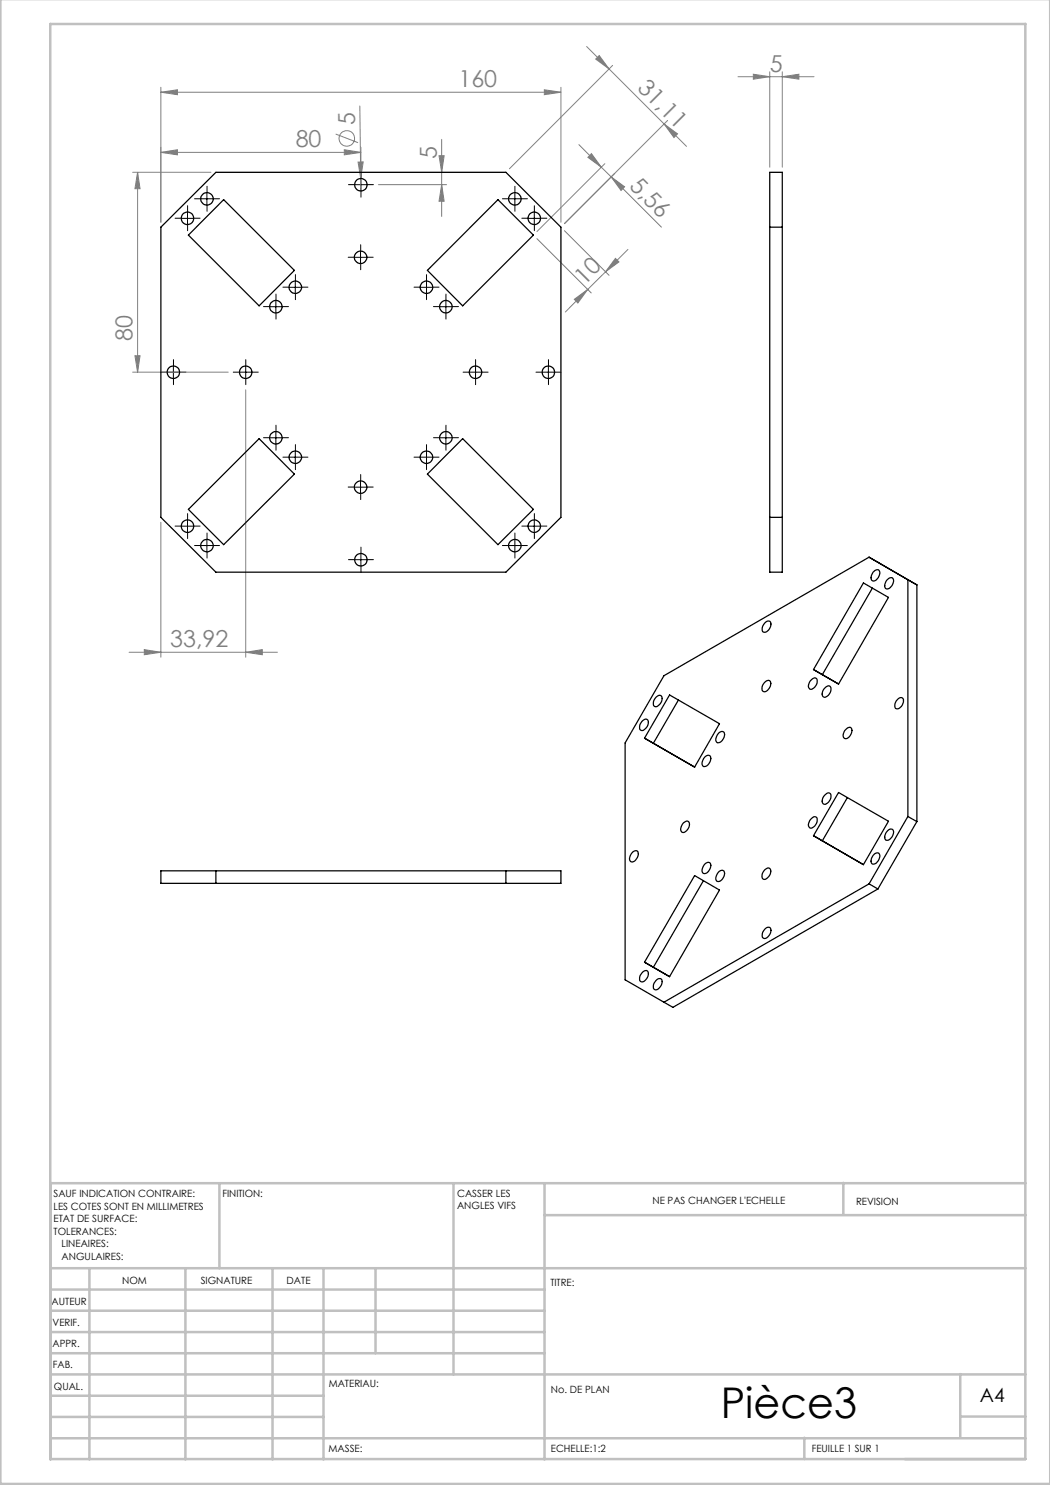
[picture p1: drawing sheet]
<svg xmlns="http://www.w3.org/2000/svg" width="210mm" height="297mm" viewBox="0 0 210 297" stroke-linecap="round" stroke-linejoin="round" font-family="sans-serif">
<g fill="none" stroke="#808080" stroke-width=".2">
<path d="M32.2 18.4l3.3-.4v.9zM32.2 17.5v26.9M32.2 18.4h80M108.9 18l3.3 .4-3.3 .5zM112.2 17.5v26.9M117.3 9.3l15.5 15.5M119.1 11.8l.7-.7 2 2.7zM122.5 13.1l-20.6 20.7M147.6 15.3h15.2M150.7 14.8l3.3 .5-3.3 .5zM154 14.4v19M156.5 15.3l3.3-.5v1z"/>
<path d="M156.5 14.4v19M26.5 34.5h15.7M27.5 34.5l.5 3.2h-1zM27.5 34.5v39.9M32.2 30.5l3.3-.6v1.1zM32.2 30.5h40M67.1 26.8l4.5 1.7M68.9 29.9l3.3 .6-3.3 .5zM71.6 32.4h1l-.5 3.3zM72 21.2l.1 14.5M72.1 35.7l.1 2.5M72.2 29.5v3.9"/>
<path d="M75.7 36.9h13.6M87.8 31.1h1l-.5 3.4zM88.3 36.9l.5 3.3h-1zM88.3 27.9v15.4M115.8 28.9l4.5 4.5M118.3 30.7l2 2.7-2.7-1.9zM120.3 33.4l1.9 2M121 32.7l-13.6 13.6M122.2 35.4l10.1 10M122.2 35.4l2.7 2-.7 .7zM132.8 24.8l2.7 2-.7 .7zM132.8 24.8l4.5 4.5"/>
<path d="M133.5 24.1l-20.6 20.6M107.4 47.7l10.9 10.9M112.9 46.1l8.9 9M114.9 59.9l2.6-2-1.9 2.7zM117.5 57.9l-4.4 4.5M121.1 54.4l-3.6 3.5M123.1 51.7l.7 .7-2.7 2zM125.6 49.9l-4.5 4.5M26.5 74.4h19.1M27 71.2h1l-.5 3.2zM49.1 78v53.4M32.2 104.5v26.9"/>
<path d="M25.8 130.5h29.7M28.9 129.9l3.3 .6-3.3 .4zM49.1 130.5l3.4-.6v1z"/>
<circle cx="69.4" cy="27.7" r="1.55"/>
</g>
<g fill="none" stroke="#000" stroke-width=".2" stroke-dasharray="30.5 1.3 1.3 1.3">
<path d="M40.2 39.8h-1.3M41.4 38.5v-1.2M42.7 39.8h1.2M70.9 36.9h-1.2M72.2 35.7v-1.3M72.2 38.2v1.2M73.4 36.9h1.3M101.7 39.8h-1.2M103 38.5v-1.2M104.2 39.8h1.3M36.3 43.6h-1.3M37.5 42.4v-1.3"/>
<path d="M37.5 44.9v1.2M38.8 43.6h1.2M41.4 41v1.3M57.8 57.4h-1.2M59.1 56.2v-1.3M59.1 58.7v1.2M60.3 57.4h1.3M70.9 51.5h-1.3M72.1 50.2v-1.2M72.1 52.7v1.2M73.4 51.5h1.2M84.1 57.4h-1.3"/>
<path d="M85.3 56.2v-1.3M85.3 58.7v1.2M86.6 57.4h1.2M103 41v1.3M105.6 43.6h-1.2M106.9 42.4v-1.3M106.9 44.9v1.2M108.1 43.6h1.3M33.4 74.4h-1.2M34.7 73.2v-1.3M34.7 75.7v1.2M35.9 74.4h1.3"/>
<path d="M47.9 74.4h-1.2M49.2 73.2v-1.3M49.2 75.7v1.2M50.4 74.4h1.3M53.9 61.3h-1.2M55.2 60.1v-1.3M55.2 62.6v1.2M56.4 61.3h1.3M87.9 61.3h-1.2M89.2 60.1v-1.3M89.2 62.6v1.2M90.4 61.3h1.3"/>
<path d="M93.9 74.4h-1.3M95.1 73.2v-1.3M95.1 75.7v1.2M96.4 74.4h1.2M108.4 74.4h-1.2M109.7 73.2v-1.3M109.7 75.7v1.2M110.9 74.4h1.3M53.9 87.5h-1.2M55.2 86.3v-1.3M55.2 88.8v1.2M56.4 87.5h1.3"/>
<path d="M57.8 91.4h-1.2M59.1 90.2v-1.3M59.1 92.7v1.2M60.3 91.4h1.3M70.9 97.4h-1.3M72.1 96.2v-1.3M72.1 98.7v1.2M73.4 97.4h1.2M84.1 91.4h-1.3M85.3 90.2v-1.3M85.3 92.7v1.2M86.6 91.4h1.2"/>
<path d="M87.9 87.5h-1.2M89.2 86.3v-1.3M89.2 88.8v1.2M90.4 87.5h1.3M36.3 105.2h-1.3M37.5 104v-1.3M37.5 106.5v1.2M38.8 105.2h1.2M40.2 109.1h-1.3M41.4 107.9v-1.3M41.4 110.4v1.2M42.7 109.1h1.2"/>
<path d="M70.9 111.9h-1.2M72.2 110.7v-1.3M72.2 113.2v1.2M73.4 111.9h1.3M101.7 109.1h-1.2M103 107.9v-1.3M103 110.4v1.2M104.2 109.1h1.3M105.6 105.2h-1.2M106.9 104v-1.3M106.9 106.5v1.2M108.1 105.2h1.3"/>
</g>
<g fill="none" stroke="#000" stroke-width=".2">
<path d="M40.1 39.8h2.6M41.4 38.5v2.5M70.9 36.9h2.5M72.2 35.7v2.5M101.7 39.8h2.5M103 38.5v2.5M36.3 43.7h2.4M37.5 42.4v2.5M57.8 57.5h2.5M59.1 56.2v2.5M70.9 51.5h2.5M72.1 50.2v2.5"/>
<path d="M84 57.5h2.5M85.3 56.2v2.5M105.6 43.7h2.5M106.9 42.4v2.5M33.4 74.4h2.5M34.7 73.2v2.5M47.9 74.4h2.5M49.1 73.2v2.5M53.9 61.3h2.5M55.2 60.1v2.5M87.9 61.3h2.5M89.2 60.1v2.5"/>
<path d="M93.8 74.4h2.5M95.1 73.2v2.5M108.4 74.4h2.5M109.7 73.2v2.5M53.9 87.6h2.5M55.2 86.3v2.5M57.8 91.4h2.5M59.1 90.2v2.5M70.9 97.4h2.5M72.1 96.2v2.5M84 91.4h2.5M85.3 90.2v2.5"/>
<path d="M87.9 87.6h2.5M89.2 86.3v2.5M36.3 105.2h2.4M37.5 104v2.5M40.1 109.1h2.6M41.4 107.9v2.5M70.9 111.9h2.5M72.2 110.7v2.5M101.7 109.1h2.5M103 107.9v2.5M105.6 105.2h2.5M106.9 104v2.5"/>
</g>
<g fill="none" stroke="#c0c0c0" stroke-width=".5">
<path d="M.1 -.1v296.9h209.9v-296.9M10.1 4.8h195v287h-195zM43.9 236.6v17M90.7 236.6v38.3M108.9 236.6v55.3M168.7 236.6v6.3M205.1 236.6h-195v55.3M10.1 253.6h195M10.1 257.9h98.8M17.9 253.6v38.3M37.1 253.6v38.3M54.5 253.6v38.3"/>
<path d="M64.7 253.6v38.3M75.1 253.6v17M108.9 243h96.2M10.1 270.6h98.8M10.1 266.4h98.8M10.1 262.1h98.8M10.1 279.1h54.6M10.1 274.9h195M192.1 274.8v12.7M10.1 287.7h195M10.1 283.4h54.6M160.9 287.5v4.3"/>
<path d="M192.1 283.3h13"/>
</g>
<g fill="#808080">
<path d="M71.6 32.4h1l-.5 3.3z"/>
<path d="M132.8 24.8l2.7 2-.7 .7zM119.1 11.8l.7-.7 2 2.7z"/>
<path d="M32.2 18.4l3.3-.4v.9zM108.9 18l3.3 .4-3.3 .5z"/>
<path d="M32.2 30.5l3.3-.6v1.1zM68.9 29.9l3.3 .6-3.3 .5z"/>
<path d="M150.7 14.8l3.3 .5-3.3 .5zM156.5 15.3l3.3-.5v1z"/>
<path d="M49.1 130.5l3.4-.6v1zM28.9 129.9l3.3 .6-3.3 .4z"/>
<path d="M123.1 51.7l.7 .7-2.7 2zM114.9 59.9l2.6-2-1.9 2.7z"/>
<path d="M88.3 36.9l.5 3.3h-1zM87.8 31.1h1l-.5 3.4z"/>
<path d="M27.5 34.5l.5 3.2h-1zM27 71.2h1l-.5 3.2z"/>
<path d="M118.3 30.7l2 2.7-2.7-1.9zM122.2 35.4l2.7 2-.7 .7z"/>
</g>
<g fill="none" stroke="#000" stroke-width=".25">
<path d="M44.7 39.9l14.2 14.2-7.1 7.1-14.1-14.2zM99.6 39.9l7.1 7.1-14.2 14.2-7-7.1zM154 34.5h2.5v79.9h-2.5zM32.2 45.4l11-10.9h58l11 10.9v58.1l-11 10.9h-58l-11-10.9zM154 45.4h2.5M51.8 87.7l7.1 7.1-14.2 14.1-7-7zM92.5 87.7l14.2 14.2-7.1 7-14.1-14.1zM154 103.5h2.5M172.7 116.6l5 2.9-10 17.3-5-2.9zM173.8 111.4l-41 23.7-7.8 13.5v47.4l7.8 4.4M173.8 111.4l7.8 4.6M173.8 111.4l9.6 5.6"/>
<path d="M174.5 117.6l-10 17.3M174.8 114.3a.66 .66 0 0 1 .9-.3 .66 .66 0 0 1 .2 1 1.15 1.15 0 0 1-1.6 1l-.1-.4 .1-.6zM177.6 115.8a.66 .66 0 0 1 .9-.2 .66 .66 0 0 1 .1 1 1.29 1.29 0 0 1-1.4 1.1 1.37 1.37 0 0 1 .4-1.9zM181.6 116v47.3M181.6 116l1.8 1M183.4 117v47.3M131.2 139.5l.2-.2a.61 .61 0 0 1 .8-.2 .61 .61 0 0 1 .2 .9 1.57 1.57 0 0 1-1.4 1.3 1.25 1.25 0 0 1 .2-1.8zM133.9 139l10 5.7-5 8.7-10-5.8zM152.9 136.5l.2-.2a.61 .61 0 0 1 .8-.2 .61 .61 0 0 1 .2 .9 1.48 1.48 0 0 1-1.4 1.3 1.21 1.21 0 0 1 .2-1.8zM152.9 124.6a.66 .66 0 0 1 .9-.4 .66 .66 0 0 1 .4 .9 1.36 1.36 0 0 1-1.6 1.3l-.1-1zM162.1 136.1l.2-.2a.65 .65 0 0 1 1-.2 .65 .65 0 0 1 .1 .9 1.37 1.37 0 0 1-1.5 1.2l-.2-.6zM164.9 137.7l.2-.2a.65 .65 0 0 1 .9-.2 .65 .65 0 0 1 .2 .9 1.37 1.37 0 0 1-1.5 1.2l-.3-.6 .1-.5z"/>
<path d="M179.7 139.7a.61 .61 0 0 1 .8-.1 .61 .61 0 0 1 .2 .8 1.36 1.36 0 0 1-1.6 1.3 1.58 1.58 0 0 1 .6-2zM128.4 144.2l.2-.1a.61 .61 0 0 1 .9-.2 .61 .61 0 0 1 .1 .8 1.57 1.57 0 0 1-1.4 1.4 1.25 1.25 0 0 1 .2-1.9zM135.7 140l-5 8.7M140.9 151.5a.7 .7 0 0 1 1-.4 .7 .7 0 0 1 .2 1.1 1.15 1.15 0 0 1-1.5 1l-.2-.6zM143.7 146.7a.7 .7 0 0 1 1-.3 .7 .7 0 0 1 .1 1.1 1.15 1.15 0 0 1-1.5 .9l-.1-.6zM164.9 159.1l.2-.2a.65 .65 0 0 1 .9-.2 .65 .65 0 0 1 .2 .9 1.37 1.37 0 0 1-1.5 1.2l-.3-.6 .1-.5zM167.7 158.5l10 5.7-5 8.7-10-5.8zM168.9 146.1l.5-.4a.6 .6 0 0 1 .8-.2 .6 .6 0 0 1 .2 .9 1.41 1.41 0 0 1-1.5 1.3l-.3-.5zM169.5 159.5l-5 8.7M32.2 174.2h80v2.5h-80zM43.2 174.2v2.5M101.2 174.2v2.5"/>
<path d="M126.6 170.4a.61 .61 0 0 1 .8-.2 .61 .61 0 0 1 .2 .8 1.41 1.41 0 0 1-1.4 1.4 1.29 1.29 0 0 1 .4-2zM136.6 164.6l.2-.1a.61 .61 0 0 1 .9-.2 .61 .61 0 0 1 .2 .8 1.5 1.5 0 0 1-1.4 1.4 1.25 1.25 0 0 1 .1-1.9zM138.9 175.1l5 2.9-10 17.3-5-2.9zM140.7 176.1l-10 17.4M140.9 172.9a.7 .7 0 0 1 1-.4 .7 .7 0 0 1 .2 1.1 1.15 1.15 0 0 1-1.5 1l-.2-.6zM143.9 174.3a.61 .61 0 0 1 .8-.2 .61 .61 0 0 1 .2 .8 1.31 1.31 0 0 1-1.6 1.3 1.62 1.62 0 0 1 .6-1.9zM152.9 174l.2-.2a.61 .61 0 0 1 .8-.1 .61 .61 0 0 1 .2 .8 1.57 1.57 0 0 1-1.4 1.4 1.25 1.25 0 0 1 .2-1.9zM162.1 163.9l.2-.2a.65 .65 0 0 1 1-.3 .65 .65 0 0 1 .1 1 1.37 1.37 0 0 1-1.5 1.2l-.2-.6zM173.8 176.8l1.8 1M173.8 176.8l-41 23.6M174.8 170.9a.65 .65 0 0 1 .9-.3 .65 .65 0 0 1 .2 1 1.15 1.15 0 0 1-1.6 1l-.1-.4 .1-.5zM175.6 177.8l-41 23.7-1.8-1.1"/>
<path d="M177.6 166.1a.65 .65 0 0 1 .9-.2 .65 .65 0 0 1 .1 .9 1.36 1.36 0 0 1-1.4 1.2 1.41 1.41 0 0 1 .4-1.9zM181.6 163.3l1.8 1M181.6 163.3l-7.8 13.5M183.4 164.3l-7.8 13.5M128.6 194.3a.61 .61 0 0 1 .9-.1 .61 .61 0 0 1 .1 .8 1.48 1.48 0 0 1-1.4 1.4 1.29 1.29 0 0 1 .4-2.1zM131.4 195.9a.61 .61 0 0 1 .8-.1 .61 .61 0 0 1 .2 .8 1.48 1.48 0 0 1-1.4 1.3 1.29 1.29 0 0 1 .4-2zM152.9 185.9a.66 .66 0 0 1 .9-.4 .66 .66 0 0 1 .4 .8 1.48 1.48 0 0 1-1.4 1.4 1.21 1.21 0 0 1 .1-1.8z"/>
<circle cx="41.4" cy="39.8" r="1.26"/>
<circle cx="72.2" cy="36.9" r="1.25"/>
<circle cx="103" cy="39.8" r="1.26"/>
<circle cx="37.5" cy="43.7" r="1.24"/>
<circle cx="59.1" cy="57.5" r="1.25"/>
<circle cx="72.1" cy="51.5" r="1.25"/>
<circle cx="85.3" cy="57.5" r="1.25"/>
<circle cx="106.8" cy="43.7" r="1.25"/>
<circle cx="34.7" cy="74.4" r="1.25"/>
<circle cx="49.1" cy="74.4" r="1.25"/>
<circle cx="55.2" cy="61.3" r="1.25"/>
<circle cx="89.2" cy="61.3" r="1.25"/>
<circle cx="95.1" cy="74.4" r="1.25"/>
<circle cx="109.7" cy="74.4" r="1.25"/>
<circle cx="55.2" cy="87.6" r="1.25"/>
<circle cx="59.1" cy="91.4" r="1.25"/>
<circle cx="72.1" cy="97.4" r="1.25"/>
<circle cx="85.3" cy="91.4" r="1.25"/>
<circle cx="89.2" cy="87.6" r="1.25"/>
<circle cx="37.5" cy="105.2" r="1.24"/>
<circle cx="41.4" cy="109.1" r="1.25"/>
<circle cx="72.2" cy="111.9" r="1.25"/>
<circle cx="103" cy="109.1" r="1.25"/>
<circle cx="106.8" cy="105.2" r="1.25"/>
</g>
<text font-size="8.5" x="144.2" y="283.5">Pièce3</text>
<g font-size="4.7" fill="#808080">
<text x="91.7" y="17.4">160</text>
<text x="127.3" y="17.8" transform="rotate(45 127.3 17.8)">31,11</text>
<text x="154" y="14.3">5</text>
<text x="59.1" y="29.4">80</text>
<text x="71.1" y="25.1" transform="rotate(-91 71.1 25.1)">5</text>
<text x="87.3" y="31.7" transform="rotate(-90 87.3 31.7)">5</text>
<text x="125.7" y="37.4" transform="rotate(45 125.7 37.4)">5,56</text>
<text x="116.9" y="57.1" transform="rotate(-45 116.9 57.1)">10</text>
<text x="26.5" y="68.3" transform="rotate(-90 26.5 68.3)">80</text>
<text x="34" y="129.4">33,92</text>
</g>
<text font-size="3.9" x="196" y="280.4">A4</text>
<g font-size="2">
<text x="10.7" y="239.5">SAUF INDICATION CONTRAIRE:</text>
<text x="44.5" y="239.5">FINITION:</text>
<text x="91.4" y="239.4">CASSER LES</text>
<text x="10.7" y="242">LES COTES SONT EN MILLIMETRES</text>
<text x="10.7" y="244.5">ETAT DE SURFACE:</text>
<text x="91.4" y="241.9">ANGLES VIFS</text>
<text x="130.5" y="240.8">NE PAS CHANGER L'ECHELLE</text>
<text x="171.2" y="241">REVISION</text>
<text x="10.7" y="247">TOLERANCES:</text>
<text x="12.3" y="249.5">LINEAIRES:</text>
<text x="12.3" y="252">ANGULAIRES:</text>
<text x="24.4" y="256.9">NOM</text>
<text x="40.1" y="256.8">SIGNATURE</text>
<text x="57.3" y="256.8">DATE</text>
<text x="110.1" y="257.1">TITRE:</text>
<text x="10.3" y="260.9">AUTEUR</text>
<text x="10.5" y="269.3">APPR.</text>
<text x="10.5" y="265.2">VERIF.</text>
<text x="10.6" y="273.6">FAB.</text>
<text x="10.8" y="278">QUAL.</text>
<text x="65.8" y="277.4">MATERIAU:</text>
<text x="110.2" y="278.5">No. DE PLAN</text>
<text x="65.7" y="290.4">MASSE:</text>
<text x="110.2" y="290.5">ECHELLE:1:2</text>
<text x="162.4" y="290.4">FEUILLE 1 SUR 1</text>
</g>
</svg>
